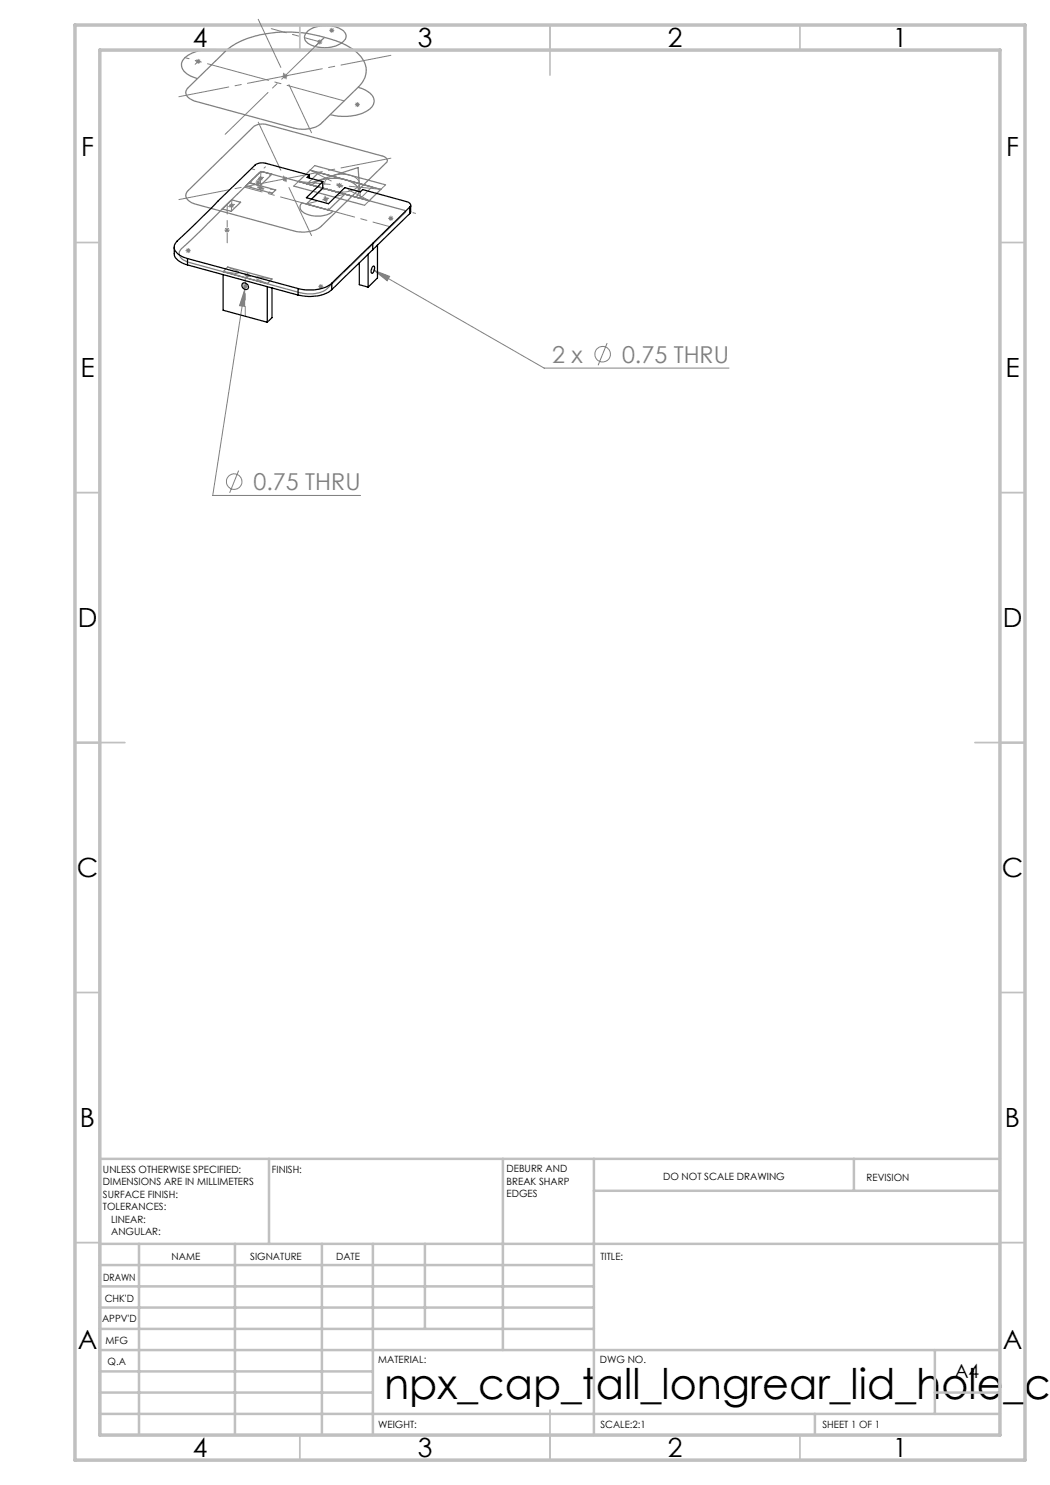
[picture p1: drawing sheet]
<svg xmlns="http://www.w3.org/2000/svg" width="210mm" height="297mm" viewBox="0 0 210 297" stroke-linecap="round" stroke-linejoin="round" font-family="sans-serif">
<g fill="none" stroke="#808080" stroke-width=".2">
<path d="M39.1 12.3h1M39.3 11.9l.7 .7M39.7 11.8v1M40 11.9l-.7 .7M56.4 15.2h1.1M56.6 14.9l.7 .7M57 14.7v1M57.3 14.9l-.7 .7M63.5 8.4h1M63.6 8l.7 .7M64 7.9v1M64.3 8l-.7 .7"/>
<path d="M65.9 6.1h1M66 5.7l.7 .7M66.4 5.6v1M66.7 5.7l-.7 .7M50.4 33.8l.5 .1M51.1 36.4h1M51.3 36.1l.7 .7M51.6 35.7h1M51.6 35.9v1M51.6 37.6h1M51.8 35.3l.7 .8M51.8 37.2l.7 .8"/>
<path d="M52 36.1l-.7 .7M52.1 35.2v1M52.1 37.1v1M52.5 35.3l-.7 .8M52.5 37.2l-.7 .8M53.1 33.4l-.3 .2M56.4 35.8h1.1M56.6 35.5l.7 .7M57 35.3v1M57.3 35.5l-.7 .7M58.7 37.2l1-.9 14.1 3.8-.9 1M61.4 36.8l10.7 2.9 2.3-2.3"/>
<path d="M62.9 33.1l-.9 .9 14.2 3.9 .9-.9M64.6 39.8h1M64.8 39.5l.7 .7M65.1 39.3v1M65.5 39.5l-.7 .7M67.4 37.1h1M67.6 36.7l.7 .8M67.9 36.6v1M68.3 36.7l-.7 .8M71 20.9h1M71.1 20.6l.7 .7M71.5 20.4v1"/>
<path d="M71.8 20.6l-.7 .7M37.1 50.1h1M37.3 49.8l.7 .7M37.6 49.6v1M38 49.8l-.7 .7M44.9 46h1M45 45.6l.8 .8M45.4 45.5v1M45.8 45.6l-.8 .8M45.8 41.1h1M45.9 40.8l.8 .7M46.3 40.6v1"/>
<path d="M46.7 40.8l-.8 .7M48.5 57.3h1M48.7 56.9l.7 .7M48.9 58v3.3l-1-.2zM48.9 58l-6.4 41.1h29.6M49 55.1h1M49 57.3l-.1 .7M49 56.8v.9M49.1 54.7l.7 .7M49.4 56.9l-.7 .7M49.5 54.6v1M49.8 54.7l-.7 .7"/>
<path d="M63.7 57.3h1M63.8 57l.7 .7M64.2 56.8v1M64.5 57l-.7 .7M74.6 53.9l.2 .2M74.8 54.1l3.1 1.2-.5 .9zM74.8 54.1l34 19.5h37M77.6 43.7h1.1M77.8 43.3l.7 .7M78.2 43.1v1.1M78.5 43.3l-.7 .7M82.3 41.3l-.3 .3"/>
<path d="M82.6 42.5l.5 .2M121.4 68.6l-1.8 4.5M47.7 94.1l-1.8 4.5"/>
<circle cx="120.5" cy="70.8" r="1.56"/>
<circle cx="46.8" cy="96.3" r="1.55"/>
</g>
<g fill="none" stroke="#808080" stroke-width=".25">
<path d="M45.1 10.3a17.8 17.8 0 0 1 11.1-3.9l4.8 .2 4.8 1.1a11.5 11.5 0 0 1 6.9 4.4 4.2 4.2 0 0 1-1.1 5.4M45.1 10.3l-7.5 7.2a1.42 1.42 0 0 0-.3 1.5 1.42 1.42 0 0 0 1.1 1l20.3 5.6a6.4 6.4 0 0 0 5.5-.8l7.4-7.3M45.1 10.3a9.5 9.5 0 0 0-8.1 1.2 2.03 2.03 0 0 0 .6 3.4l1.9 .8M61.5 6.2a6.2 6.2 0 0 1 7.4 .2 1.36 1.36 0 0 1-.6 2.2 6.2 6.2 0 0 1-7.1-.3l-.1-.2a1.49 1.49 0 0 1 .4-1.9zM71.6 17.5a4.1 4.1 0 0 1 3.2 2.4 2.52 2.52 0 0 1-2 2.6 10.5 10.5 0 0 1-6.8 .4M37.5 38.2l13.3-12.9 1.2-.5 1.2 .1 23.4 6.3 .4 .3a.66 .66 0 0 1 .2 1.1l-13 12.7a6.4 6.4 0 0 1-5.5 .9l-19.4-5.3a2.21 2.21 0 0 1-2.1-2.1zM49.1 37.2l.7-.7 5.3 1.5-.7 .7zM49.8 36.5l2.4-2.1 2.2 .5-2.4 2.2M58.7 37.2l14.2 3.9M59.7 36.3l2.3-2.3 14.2 3.9-2.4 2.2M61.4 36.8l2.3-2.3 10.7 2.9M61.5 36.8l10.1-3.3 .5 6.2z"/>
<path d="M62.3 37a8 8 0 0 1 7.5-.8 2.42 2.42 0 0 1 1.9 2.3l-.5 .9M62.9 33.1l14.2 3.9M64.6 37.6l-3.3 3.2 4.4 1.2 3.3-3.2M36.2 49.8l15.9-15.4h.6l28.1 7.6a.27 .27 0 0 1 .3 .2 .27 .27 0 0 1 0 .3l-15.6 15.2a6.2 6.2 0 0 1-5.4 .9l-22.1-6.1a2.23 2.23 0 0 1-2.2-2zM44.5 41.8l1.9-1.8 1.7 .5-1.9 1.8zM45.5 53.4l8.9 2.4-1 .9-8.8-2.4zM60.4 40.6l6.2 1.7a5.5 5.5 0 0 1-6.3-.1 1.11 1.11 0 0 1 .1-1.6z"/>
</g>
<path d="M71.8 37a1.7 1.7 0 0 0-1.6-1.9 5.1 5.1 0 0 0-5.1 .9 1.36 1.36 0 0 0 1.1 2 5.3 5.3 0 0 0 5.5-.8l.1-.2" fill="none" stroke="#808080" stroke-width=".2" stroke-dasharray="15.2 1.3 1.3 1.3" stroke-dashoffset="8.7" stroke-linecap="butt"/>
<g fill="none" stroke="#c0c0c0" stroke-width=".35">
<path d="M60 5v5M110 5v10M160 5v5M15 48.5h5M200 48.5h5M15 98.5h5M200 98.5h5M15 148.5h10M195 148.5h10M15 198.5h5M200 198.5h5M15 248.5h5"/>
<path d="M200 248.5h5M60 287v5M110 282v10M160 287v5"/>
</g>
<g fill="none" stroke="#c0c0c0" stroke-width=".5">
<path d="M53.8 231.8v17M100.6 231.8v38.2M118.8 231.8v55.2M118.8 238.2h81.2M170.8 231.8v6.4M200 231.8h-180v55.2M20 248.8h180M20 257.3h98.8M20 253h98.8M27.8 248.8v38.2M47 248.8v38.2M64.4 248.8v38.2"/>
<path d="M74.6 248.8v38.2M85 248.8v17M20 265.8h98.8M20 261.5h98.8M20 278.5h54.6M20 274.3h54.6M20 270h180M187 278.5h13M187 270v12.8M20 282.8h180M163 282.8v4.2"/>
</g>
<path d="M15 5h190v287h-190zM20 10h180v277h-180z" fill="none" stroke="#c0c0c0" stroke-width=".7"/>
<path d="M51.6 3.9l10.7 22.7M51.6 24.4l10.7 22.7" fill="none" stroke="#808080" stroke-width=".2" stroke-dasharray="15.2 1.3 1.3 1.3" stroke-dashoffset="4.6"/>
<path d="M35.8 19.3l42.4-8.2M35.8 39.9l42.4-8.3" fill="none" stroke="#808080" stroke-width=".2" stroke-dasharray="15.2 1.3 1.3 1.3" stroke-dashoffset="5.1"/>
<path d="M54.4 34.8l-4.5 1.7" fill="none" stroke="#808080" stroke-width=".2" stroke-dasharray="15.2 1.3 1.3 1.3" stroke-dashoffset="14.7"/>
<path d="M39.7 12.2l-.7 .7M63 9.3l1-.9M64.9 7.5l-1.9 1.8M52.1 37.1l.1-2.9M46.3 42.2l.1-2.3" fill="none" stroke="#808080" stroke-width=".2" stroke-dasharray="15.2 1.3 1.3 1.3"/>
<path d="M55.2 38l-6-.8" fill="none" stroke="#808080" stroke-width=".2" stroke-dasharray="15.2 1.3 1.3 1.3" stroke-dashoffset="14.1"/>
<path d="M54.5 38.6l-4.6-2.1" fill="none" stroke="#808080" stroke-width=".2" stroke-dasharray="15.2 1.3 1.3 1.3" stroke-dashoffset="14.6"/>
<path d="M61.3 40.8l7.7-2" fill="none" stroke="#808080" stroke-width=".2" stroke-dasharray="15.2 1.3 1.3 1.3" stroke-dashoffset="13.2"/>
<path d="M64.6 37.6l1.1 4.4" fill="none" stroke="#808080" stroke-width=".2" stroke-dasharray="15.2 1.3 1.3 1.3" stroke-dashoffset="14.9"/>
<path d="M48.1 40.4l-3.6 1.4" fill="none" stroke="#808080" stroke-width=".2" stroke-dasharray="15.2 1.3 1.3 1.3" stroke-dashoffset="15.2"/>
<path d="M44.6 54.3l9.8 1.5" fill="none" stroke="#808080" stroke-width=".2" stroke-dasharray="15.2 1.3 1.3 1.3" stroke-dashoffset="12.2"/>
<path d="M45.6 53.4l7.9 3.3" fill="none" stroke="#808080" stroke-width=".2" stroke-dasharray="15.2 1.3 1.3 1.3" stroke-dashoffset="12.9"/>
<path d="M62 34l11.9 6.1" fill="none" stroke="#808080" stroke-width=".2" stroke-dasharray="15.2 1.3 1.3 1.3" stroke-dashoffset="10.5"/>
<path d="M59.7 36.3l16.5 1.6" fill="none" stroke="#808080" stroke-width=".2" stroke-dasharray="15.2 1.3 1.3 1.3" stroke-dashoffset="8.9"/>
<path d="M42.3 13l26.5 7.2" fill="none" stroke="#808080" stroke-width=".2" stroke-dasharray="15.2 1.3 1.3 1.3" stroke-dashoffset="3.4"/>
<path d="M64.9 7.5l-19.9 19.4" fill="none" stroke="#808080" stroke-width=".2" stroke-dasharray="15.2 1.3 1.3 1.3" stroke-dashoffset="3.3"/>
<path d="M37 11.5l5.3 1.5" fill="none" stroke="#808080" stroke-width=".2" stroke-dasharray="15.2 1.3 1.3 1.3" stroke-dashoffset="14.4"/>
<path d="M64 8.4l-9.8-2.7" fill="none" stroke="#808080" stroke-width=".2" stroke-dasharray="15.2 1.3 1.3 1.3" stroke-dashoffset="12.1"/>
<path d="M63.5 41.4l14.6 4M63.5 41.4l-14.6-4" fill="none" stroke="#808080" stroke-width=".2" stroke-dasharray="15.2 1.3 1.3 1.3" stroke-dashoffset="7.6"/>
<path d="M45.4 40.9v7.7M49.1 55.5v7.7" fill="none" stroke="#808080" stroke-width=".2" stroke-dasharray="15.2 1.3 1.3 1.3" stroke-dashoffset="13.3"/>
<path d="M48.9 58l-1 3.1 1 .2zM74.8 54.1l2.6 2.1 .5-.9z" fill="#808080"/>
<g fill="none" stroke="#000" stroke-width=".25">
<path d="M61.9 35l-8.9-2.4a2.2 2.2 0 0 0-2 .4l-15.5 15.2a1.65 1.65 0 0 0 .3 2.8l1.7 .7M61.9 35l-.5 .5 3.2 .8M61.9 35v.6M64.6 36.3l-3.3 3.2 4.4 1.2 3.3-3.2 3.1 .9 .4-.5 8.8 2.4a.69 .69 0 0 1 .7 .3 .69 .69 0 0 1 0 .8M64.6 36.3v1.3l-2.3 2.2M34.9 49.4v1.3a2.77 2.77 0 0 0 2.2 2.2l.4 .1M37.5 51.7l22.1 6M37.5 51.7v1.3M37.5 53l22.1 6M44.6 54.9v7.2l8.8 2.3M48.5 56.7a.72 .72 0 0 1 1 .2 .72 .72 0 0 1-.2 1 .8 .8 0 0 1-.8-.4 .8 .8 0 0 1 0-.8zM53.4 57.3v7.1"/>
<path d="M54.4 57.6v5.9l-1 .9M59.6 57.7v1.3M66.4 56.7a7.9 7.9 0 0 1-6.8 1M66.4 57.9a7.8 7.8 0 0 1-6.8 1.1M66.4 56.7v1.2M71.9 52.6v4.3l1.7 .5M73.6 50.8v6.6M74.5 48.7l-8.1 8M74.5 49.9l-8.1 8M74.5 48.7v1.2M74.6 53.3l.2-.1a1.02 1.02 0 0 1-.4 1.4 1.09 1.09 0 0 1 .2-1.3zM75.5 49v6.6l-1.9 1.8"/>
<path d="M82 41.4l-7.5 7.3M82 41.4v1.3M82 42.7l-7.5 7.2M82.1 41v1.5l-.1 .2"/>
</g>
<text font-size="8.5" x="76.8" y="279.7">npx_cap_tall_longrear_lid_hole_ca</text>
<g font-size="5.3">
<text x="38.5" y="9.5">4</text>
<text x="83.5" y="9.5">3</text>
<text x="133.6" y="9.5">2</text>
<text x="178.6" y="9.5">1</text>
<text x="16.2" y="31.2">F</text>
<text x="201.2" y="31.2">F</text>
<text x="16.1" y="75.5">E</text>
<text x="201.1" y="75.5">E</text>
<text x="15.5" y="125.5">D</text>
<text x="200.5" y="125.5">D</text>
<text x="15.4" y="175.5">C</text>
<text x="200.4" y="175.5">C</text>
<text x="16" y="225.5">B</text>
<text x="201" y="225.5">B</text>
<text x="15.5" y="269.7">A</text>
<text x="200.5" y="269.7">A</text>
<text x="38.5" y="291.5">4</text>
<text x="83.5" y="291.5">3</text>
<text x="133.6" y="291.5">2</text>
<text x="178.6" y="291.5">1</text>
</g>
<g font-size="4.7" fill="#808080">
<text x="110.4" y="72.5">2 x</text>
<text x="124.4" y="72.5">0.75 THRU</text>
<text x="50.7" y="98">0.75 THRU</text>
</g>
<text font-size="3.9" x="190.9" y="275.5">A4</text>
<g font-size="2">
<text x="20.6" y="234.6">UNLESS OTHERWISE SPECIFIED:</text>
<text x="20.6" y="237.1">DIMENSIONS ARE IN MILLIMETERS</text>
<text x="20.6" y="239.6">SURFACE FINISH:</text>
<text x="54.4" y="234.6">FINISH:</text>
<text x="101.3" y="234.5">DEBURR AND</text>
<text x="101.3" y="237">BREAK SHARP</text>
<text x="101.3" y="239.5">EDGES</text>
<text x="132.6" y="236">DO NOT SCALE DRAWING</text>
<text x="173.3" y="236.2">REVISION</text>
<text x="20.6" y="242.1">TOLERANCES:</text>
<text x="22.2" y="244.6">LINEAR:</text>
<text x="22.2" y="247.1">ANGULAR:</text>
<text x="34.3" y="252">NAME</text>
<text x="50" y="251.9">SIGNATURE</text>
<text x="67.2" y="251.9">DATE</text>
<text x="120.1" y="251.9">TITLE:</text>
<text x="20.6" y="256.1">DRAWN</text>
<text x="20.9" y="260.3">CHK'D</text>
<text x="20.4" y="264.4">APPV'D</text>
<text x="21.1" y="268.8">MFG</text>
<text x="21.5" y="273">Q.A</text>
<text x="75.6" y="272.5">MATERIAL:</text>
<text x="120" y="272.5">DWG NO.</text>
<text x="75.6" y="285.5">WEIGHT:</text>
<text x="120.1" y="285.6">SCALE:2:1</text>
<text x="164.5" y="285.6">SHEET 1 OF 1</text>
</g>
</svg>
